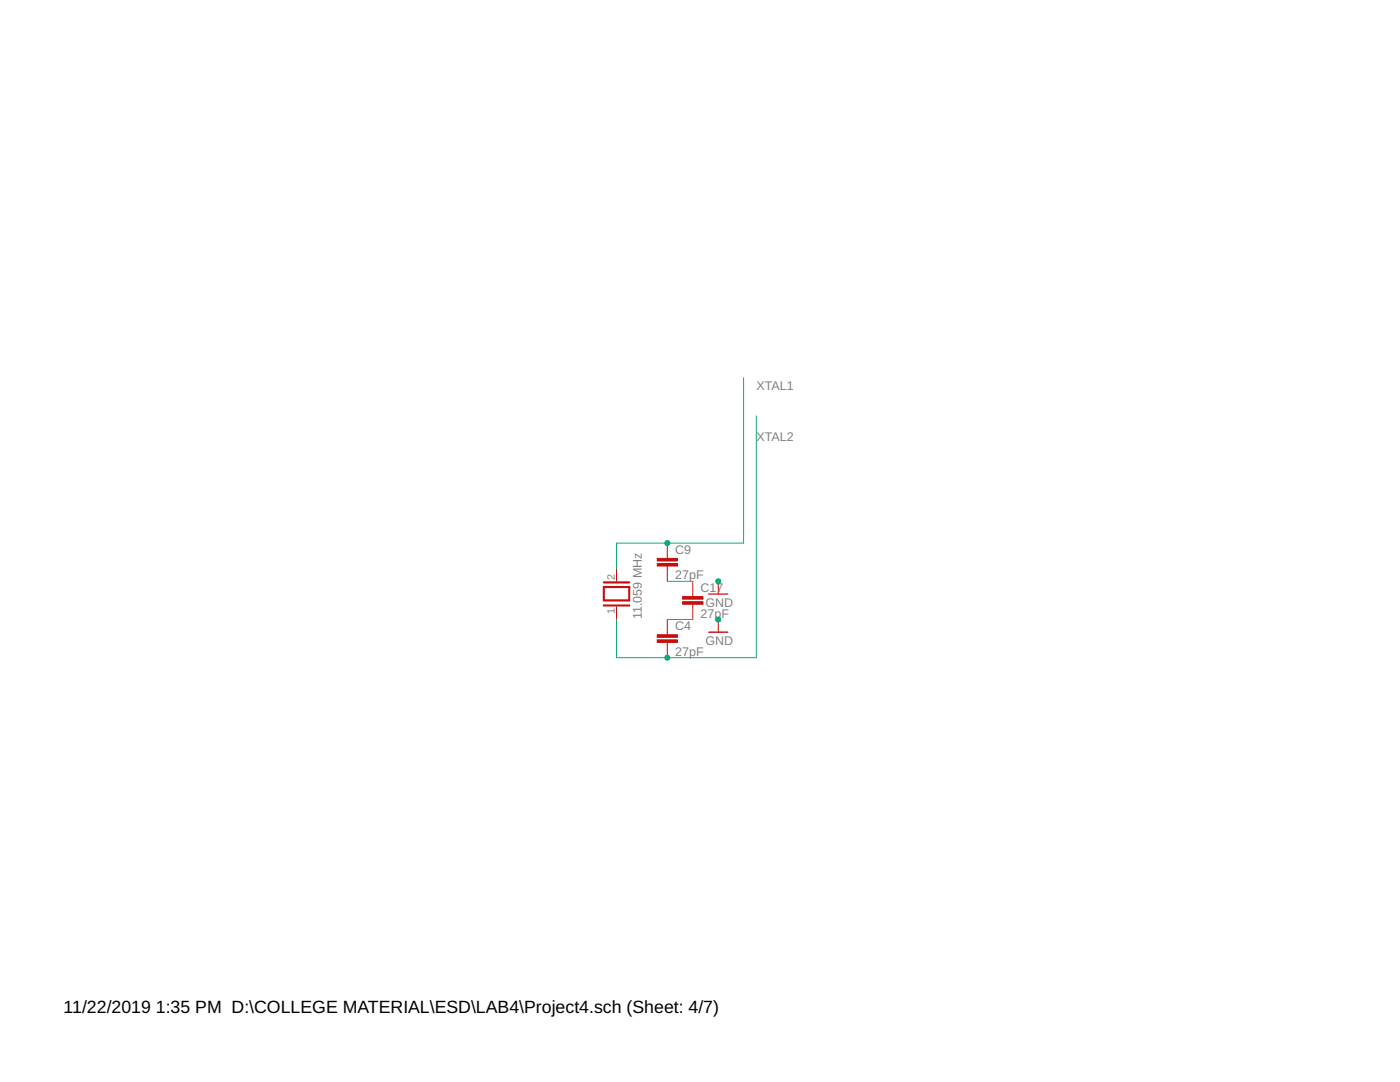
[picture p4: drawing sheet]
<svg xmlns="http://www.w3.org/2000/svg" width="279mm" height="216mm" viewBox="0 0 279 216" stroke-linecap="round" stroke-linejoin="round" font-family="sans-serif">
<path d="M120.5 117.1h5.1v2.7h-5.1zM120.5 116.2h5.1M120.5 120.8h5.1" fill="none" stroke="#c90d0c" stroke-width=".42"/>
<path d="M123 113.5v2.5M133.2 108.4v3M133.2 112.9v3.1M138.3 116v3M143.3 116v2.5M123 121.1v2.5M133.2 123.6v3.1M133.2 128.2v3M138.3 120.6v3M143.3 123.6v2.6" fill="none" stroke="#c90d0c" stroke-width=".2"/>
<g fill="#c90d0c" stroke="#c90d0c" stroke-width=".2">
<path d="M131.1 126.7h4.1v.5h-4.1z"/>
<path d="M131.1 127.7h4.1v.5h-4.1z"/>
<path d="M131.1 111.4h4.1v.5h-4.1z"/>
<path d="M131.1 112.4h4.1v.5h-4.1z"/>
<path d="M136.2 119h4.1v.5h-4.1z"/>
<path d="M136.2 120.1h4.1v.5h-4.1z"/>
</g>
<path d="M141.4 118.5h3.8M141.4 126.2h3.8" fill="none" stroke="#c90d0c" stroke-width=".25"/>
<path d="M148.4 75.4v33h-25.4v5.1M150.9 83v48.2h-27.9v-7.6M133.2 116h5.1M133.2 123.6h5.1" fill="none" stroke="#0dab76" stroke-width=".2"/>
<g fill="#0dab76" stroke="#0dab76" stroke-width=".2">
<circle cx="143.3" cy="116" r=".51"/>
<circle cx="133.2" cy="131.2" r=".51"/>
<circle cx="133.2" cy="108.4" r=".51"/>
<circle cx="143.3" cy="123.6" r=".51"/>
</g>
<g font-size="3.5">
<text x="12.7" y="202.2">11/22/2019</text>
<text x="31.1" y="202.2">1:35 PM D:\COLLEGE MATERIAL\ESD\LAB4\Project4.sch (Sheet: 4/7)</text>
</g>
<g font-size="2.5" fill="#808080">
<text x="150.9" y="77.9">XTAL1</text>
<text x="150.9" y="88.1">XTAL2</text>
<text x="134.7" y="110.5">C9</text>
<text x="134.7" y="115.6">27pF</text>
<text x="139.8" y="118.2">C17</text>
<text x="128.1" y="123.6" transform="rotate(-90 128.1 123.6)">11.059 MHz</text>
<text x="134.7" y="125.8">C4</text>
<text x="139.8" y="123.2">27pF</text>
<text x="140.8" y="121.1">GND</text>
<text x="134.7" y="130.8">27pF</text>
<text x="140.8" y="128.7">GND</text>
</g>
<g font-size="2.1" fill="#808080">
<text x="122.7" y="115.6" transform="rotate(-90 122.7 115.6)">2</text>
<text x="122.7" y="122.6" transform="rotate(-90 122.7 122.6)">1</text>
</g>
</svg>
